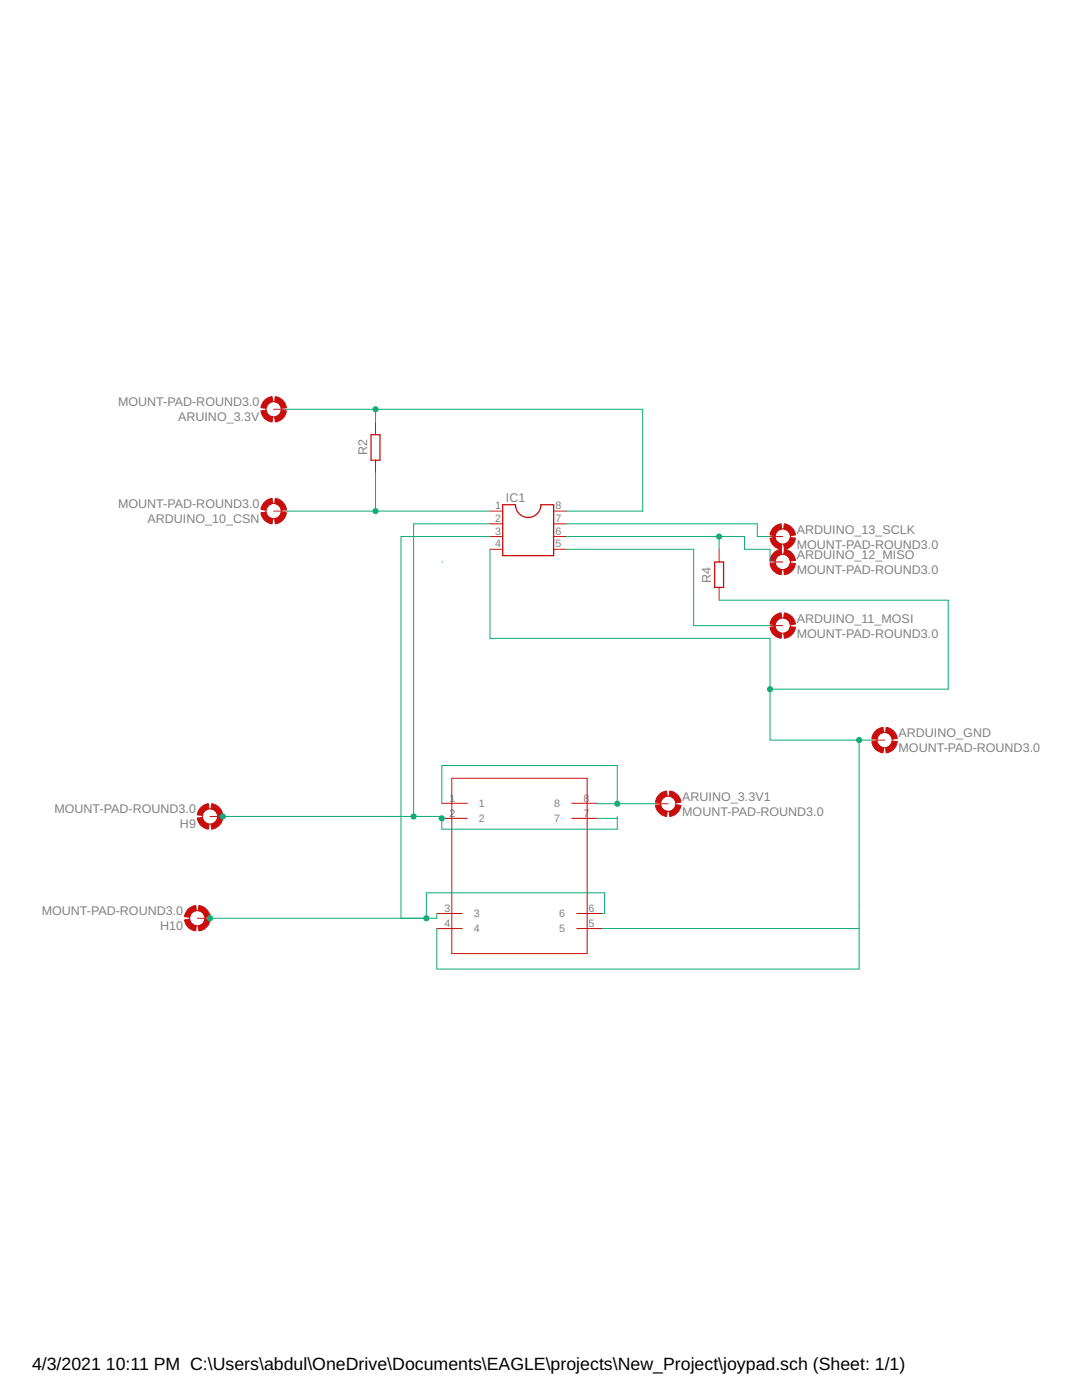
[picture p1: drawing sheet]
<?xml version="1.0" encoding="utf-8"?>
<!DOCTYPE eagle SYSTEM "eagle.dtd">
<eagle version="9.6.2">
<drawing>
<settings>
<setting alwaysvectorfont="no"/>
<setting verticaltext="up"/>
</settings>
<grid distance="0.1" unitdist="inch" unit="inch" style="lines" multiple="1" display="no" altdistance="0.01" altunitdist="inch" altunit="inch"/>
<schematic xreflabel="%F%N/%S.%C%R" xrefpart="/%S.%C%R">
<libraries>
<library name="holes">
<symbols>
<symbol name="MOUNT-PAD">
<wire x1="0.254" y1="2.032" x2="2.032" y2="0.254" width="1.016" layer="94" curve="-75.749967" cap="flat"/>
<wire x1="-2.032" y1="0.254" x2="-0.254" y2="2.032" width="1.016" layer="94" curve="-75.749967" cap="flat"/>
<wire x1="-2.032" y1="-0.254" x2="-0.254" y2="-2.032" width="1.016" layer="94" curve="75.749967" cap="flat"/>
<wire x1="0.254" y1="-2.032" x2="2.032" y2="-0.254" width="1.016" layer="94" curve="75.749967" cap="flat"/>
<circle x="0" y="0" radius="1.524" width="0.0508" layer="94"/>
<text x="2.794" y="0.5842" size="1.778" layer="95">&gt;NAME</text>
<text x="2.794" y="-2.4638" size="1.778" layer="96">&gt;VALUE</text>
<pin name="MOUNT" x="-2.54" y="0" visible="off" length="short" direction="pas"/>
</symbol>
</symbols>
<devicesets>
<deviceset name="MOUNT-PAD-ROUND" prefix="H">
<gates>
<gate name="G$1" symbol="MOUNT-PAD" x="0" y="0"/>
</gates>
<devices>
<device name="2.8" package="2,8-PAD">
<connects>
<connect gate="G$1" pin="MOUNT" pad="B2,8"/>
</connects>
<package3dinstances>
<package3dinstance package3d_urn="urn:adsk.eagle:package:14281/1"/>
</package3dinstances>
<technologies>
<technology name="">
<attribute name="POPULARITY" value="6" constant="no"/>
</technology>
</technologies>
</device>
<device name="3.0" package="3,0-PAD">
<connects>
<connect gate="G$1" pin="MOUNT" pad="B3,0"/>
</connects>
<package3dinstances>
<package3dinstance package3d_urn="urn:adsk.eagle:package:14280/1"/>
</package3dinstances>
<technologies>
<technology name="">
<attribute name="POPULARITY" value="17" constant="no"/>
</technology>
</technologies>
</device>
<device name="3.2" package="3,2-PAD">
<connects>
<connect gate="G$1" pin="MOUNT" pad="B3,2"/>
</connects>
<package3dinstances>
<package3dinstance package3d_urn="urn:adsk.eagle:package:14282/1"/>
</package3dinstances>
<technologies>
<technology name="">
<attribute name="POPULARITY" value="4" constant="no"/>
</technology>
</technologies>
</device>
<device name="3.3" package="3,3-PAD">
<connects>
<connect gate="G$1" pin="MOUNT" pad="B3,3"/>
</connects>
<package3dinstances>
<package3dinstance package3d_urn="urn:adsk.eagle:package:14283/1"/>
</package3dinstances>
<technologies>
<technology name="">
<attribute name="POPULARITY" value="1" constant="no"/>
</technology>
</technologies>
</device>
<device name="3.6" package="3,6-PAD">
<connects>
<connect gate="G$1" pin="MOUNT" pad="B3,6"/>
</connects>
<package3dinstances>
<package3dinstance package3d_urn="urn:adsk.eagle:package:14284/1"/>
</package3dinstances>
<technologies>
<technology name="">
<attribute name="POPULARITY" value="0" constant="no"/>
</technology>
</technologies>
</device>
<device name="4.1" package="4,1-PAD">
<connects>
<connect gate="G$1" pin="MOUNT" pad="B4,1"/>
</connects>
<package3dinstances>
<package3dinstance package3d_urn="urn:adsk.eagle:package:14285/1"/>
</package3dinstances>
<technologies>
<technology name="">
<attribute name="POPULARITY" value="0" constant="no"/>
</technology>
</technologies>
</device>
<device name="4.3" package="4,3-PAD">
<connects>
<connect gate="G$1" pin="MOUNT" pad="B4,3"/>
</connects>
<package3dinstances>
<package3dinstance package3d_urn="urn:adsk.eagle:package:14286/1"/>
</package3dinstances>
<technologies>
<technology name="">
<attribute name="POPULARITY" value="0" constant="no"/>
</technology>
</technologies>
</device>
<device name="4.5" package="4,5-PAD">
<connects>
<connect gate="G$1" pin="MOUNT" pad="B4,5"/>
</connects>
<package3dinstances>
<package3dinstance package3d_urn="urn:adsk.eagle:package:14287/1"/>
</package3dinstances>
<technologies>
<technology name="">
<attribute name="POPULARITY" value="0" constant="no"/>
</technology>
</technologies>
</device>
<device name="5.0" package="5,0-PAD">
<connects>
<connect gate="G$1" pin="MOUNT" pad="B5"/>
</connects>
<package3dinstances>
<package3dinstance package3d_urn="urn:adsk.eagle:package:14288/1"/>
</package3dinstances>
<technologies>
<technology name="">
<attribute name="POPULARITY" value="0" constant="no"/>
</technology>
</technologies>
</device>
<device name="5.5" package="5,5-PAD">
<connects>
<connect gate="G$1" pin="MOUNT" pad="B5,5"/>
</connects>
<package3dinstances>
<package3dinstance package3d_urn="urn:adsk.eagle:package:14291/1"/>
</package3dinstances>
<technologies>
<technology name="">
<attribute name="POPULARITY" value="0" constant="no"/>
</technology>
</technologies>
</device>
</devices>
</deviceset>
</devicesets>
</library>
<library name="Resistor">
<symbols>
<symbol name="R">
<wire x1="-2.54" y1="-0.889" x2="2.54" y2="-0.889" width="0.254" layer="94"/>
<wire x1="2.54" y1="0.889" x2="-2.54" y2="0.889" width="0.254" layer="94"/>
<wire x1="2.54" y1="-0.889" x2="2.54" y2="0.889" width="0.254" layer="94"/>
<wire x1="-2.54" y1="-0.889" x2="-2.54" y2="0.889" width="0.254" layer="94"/>
<pin name="1" x="-5.08" y="0" visible="off" length="short" direction="pas" swaplevel="1"/>
<pin name="2" x="5.08" y="0" visible="off" length="short" direction="pas" swaplevel="1" rot="R180"/>
<text x="0" y="2.54" size="1.778" layer="95" align="center">&gt;NAME</text>
<text x="0" y="-5.08" size="1.778" layer="95" align="center">&gt;SPICEMODEL</text>
<text x="0" y="-2.54" size="1.778" layer="95" align="center">&gt;VALUE</text>
<text x="0" y="-7.62" size="1.778" layer="95" align="center">&gt;SPICEEXTRA</text>
</symbol>
</symbols>
<devicesets>
<deviceset name="R" prefix="R" uservalue="yes">
<gates>
<gate name="G$1" symbol="R" x="0" y="0"/>
</gates>
<devices>
<device name="CHIP-0402(1005-METRIC)" package="RESC1005X40">
<connects>
<connect gate="G$1" pin="1" pad="1"/>
<connect gate="G$1" pin="2" pad="2"/>
</connects>
<package3dinstances>
<package3dinstance package3d_urn="urn:adsk.eagle:package:16378568/2"/>
</package3dinstances>
<technologies>
<technology name="_">
<attribute name="CATEGORY" value="Resistor" constant="no"/>
<attribute name="MANUFACTURER" value="" constant="no"/>
<attribute name="MPN" value="" constant="no"/>
<attribute name="OPERATING_TEMP" value="" constant="no"/>
<attribute name="PART_STATUS" value="" constant="no"/>
<attribute name="RATING" value="" constant="no"/>
<attribute name="ROHS_COMPLIANT" value="" constant="no"/>
<attribute name="SERIES" value="" constant="no"/>
<attribute name="SUB-CATEGORY" value="Fixed" constant="no"/>
<attribute name="THERMALLOSS" value="" constant="no"/>
<attribute name="TOLERANCE" value="" constant="no"/>
<attribute name="TYPE" value="" constant="no"/>
<attribute name="VALUE" value="" constant="no"/>
</technology>
</technologies>
</device>
<device name="CHIP-0603(1608-METRIC)" package="RESC1608X60">
<connects>
<connect gate="G$1" pin="1" pad="1"/>
<connect gate="G$1" pin="2" pad="2"/>
</connects>
<package3dinstances>
<package3dinstance package3d_urn="urn:adsk.eagle:package:16378565/2"/>
</package3dinstances>
<technologies>
<technology name="_">
<attribute name="CATEGORY" value="Resistor" constant="no"/>
<attribute name="MANUFACTURER" value="" constant="no"/>
<attribute name="MPN" value="" constant="no"/>
<attribute name="OPERATING_TEMP" value="" constant="no"/>
<attribute name="PART_STATUS" value="" constant="no"/>
<attribute name="RATING" value="" constant="no"/>
<attribute name="ROHS_COMPLIANT" value="" constant="no"/>
<attribute name="SERIES" value="" constant="no"/>
<attribute name="SUB-CATEGORY" value="Fixed" constant="no"/>
<attribute name="THERMALLOSS" value="" constant="no"/>
<attribute name="TOLERANCE" value="" constant="no"/>
<attribute name="TYPE" value="" constant="no"/>
<attribute name="VALUE" value="" constant="no"/>
</technology>
</technologies>
</device>
<device name="CHIP-0805(2012-METRIC)" package="RESC2012X65">
<connects>
<connect gate="G$1" pin="1" pad="1"/>
<connect gate="G$1" pin="2" pad="2"/>
</connects>
<package3dinstances>
<package3dinstance package3d_urn="urn:adsk.eagle:package:16378559/2"/>
</package3dinstances>
<technologies>
<technology name="_">
<attribute name="CATEGORY" value="Resistor" constant="no"/>
<attribute name="MANUFACTURER" value="" constant="no"/>
<attribute name="MPN" value="" constant="no"/>
<attribute name="OPERATING_TEMP" value="" constant="no"/>
<attribute name="PART_STATUS" value="" constant="no"/>
<attribute name="RATING" value="" constant="no"/>
<attribute name="ROHS_COMPLIANT" value="" constant="no"/>
<attribute name="SERIES" value="" constant="no"/>
<attribute name="SUB-CATEGORY" value="Fixed" constant="no"/>
<attribute name="THERMALLOSS" value="" constant="no"/>
<attribute name="TOLERANCE" value="" constant="no"/>
<attribute name="TYPE" value="" constant="no"/>
<attribute name="VALUE" value="" constant="no"/>
</technology>
</technologies>
</device>
<device name="CHIP-1206(3216-METRIC)" package="RESC3216X70">
<connects>
<connect gate="G$1" pin="1" pad="1"/>
<connect gate="G$1" pin="2" pad="2"/>
</connects>
<package3dinstances>
<package3dinstance package3d_urn="urn:adsk.eagle:package:16378566/2"/>
</package3dinstances>
<technologies>
<technology name="_">
<attribute name="CATEGORY" value="Resistor" constant="no"/>
<attribute name="MANUFACTURER" value="" constant="no"/>
<attribute name="MPN" value="" constant="no"/>
<attribute name="OPERATING_TEMP" value="" constant="no"/>
<attribute name="PART_STATUS" value="" constant="no"/>
<attribute name="RATING" value="" constant="no"/>
<attribute name="ROHS_COMPLIANT" value="" constant="no"/>
<attribute name="SERIES" value="" constant="no"/>
<attribute name="SUB-CATEGORY" value="Fixed" constant="no"/>
<attribute name="THERMALLOSS" value="" constant="no"/>
<attribute name="TOLERANCE" value="" constant="no"/>
<attribute name="TYPE" value="" constant="no"/>
<attribute name="VALUE" value="" constant="no"/>
</technology>
</technologies>
</device>
<device name="CHIP-1210(3225-METRIC)" package="RESC3224X71">
<connects>
<connect gate="G$1" pin="1" pad="1"/>
<connect gate="G$1" pin="2" pad="2"/>
</connects>
<package3dinstances>
<package3dinstance package3d_urn="urn:adsk.eagle:package:16378563/3"/>
</package3dinstances>
<technologies>
<technology name="_">
<attribute name="CATEGORY" value="Resistor" constant="no"/>
<attribute name="MANUFACTURER" value="" constant="no"/>
<attribute name="MPN" value="" constant="no"/>
<attribute name="OPERATING_TEMP" value="" constant="no"/>
<attribute name="PART_STATUS" value="" constant="no"/>
<attribute name="RATING" value="" constant="no"/>
<attribute name="ROHS_COMPLIANT" value="" constant="no"/>
<attribute name="SERIES" value="" constant="no"/>
<attribute name="SUB-CATEGORY" value="Fixed" constant="no"/>
<attribute name="THERMALLOSS" value="" constant="no"/>
<attribute name="TOLERANCE" value="" constant="no"/>
<attribute name="TYPE" value="" constant="no"/>
<attribute name="VALUE" value="" constant="no"/>
</technology>
</technologies>
</device>
<device name="CHIP-2010(5025-METRIC)" package="RESC5025X71">
<connects>
<connect gate="G$1" pin="1" pad="1"/>
<connect gate="G$1" pin="2" pad="2"/>
</connects>
<package3dinstances>
<package3dinstance package3d_urn="urn:adsk.eagle:package:16378564/2"/>
</package3dinstances>
<technologies>
<technology name="_">
<attribute name="CATEGORY" value="Resistor" constant="no"/>
<attribute name="MANUFACTURER" value="" constant="no"/>
<attribute name="MPN" value="" constant="no"/>
<attribute name="OPERATING_TEMP" value="" constant="no"/>
<attribute name="PART_STATUS" value="" constant="no"/>
<attribute name="RATING" value="" constant="no"/>
<attribute name="ROHS_COMPLIANT" value="" constant="no"/>
<attribute name="SERIES" value="" constant="no"/>
<attribute name="SUB-CATEGORY" value="Fixed" constant="no"/>
<attribute name="THERMALLOSS" value="" constant="no"/>
<attribute name="TOLERANCE" value="" constant="no"/>
<attribute name="TYPE" value="" constant="no"/>
<attribute name="VALUE" value="" constant="no"/>
</technology>
</technologies>
</device>
<device name="CHIP-2512(6332-METRIC)" package="RESC6332X71">
<connects>
<connect gate="G$1" pin="1" pad="1"/>
<connect gate="G$1" pin="2" pad="2"/>
</connects>
<package3dinstances>
<package3dinstance package3d_urn="urn:adsk.eagle:package:16378557/3"/>
</package3dinstances>
<technologies>
<technology name="_">
<attribute name="CATEGORY" value="Resistor" constant="no"/>
<attribute name="MANUFACTURER" value="" constant="no"/>
<attribute name="MPN" value="" constant="no"/>
<attribute name="OPERATING_TEMP" value="" constant="no"/>
<attribute name="PART_STATUS" value="" constant="no"/>
<attribute name="RATING" value="" constant="no"/>
<attribute name="ROHS_COMPLIANT" value="" constant="no"/>
<attribute name="SERIES" value="" constant="no"/>
<attribute name="SUB-CATEGORY" value="Fixed" constant="no"/>
<attribute name="THERMALLOSS" value="" constant="no"/>
<attribute name="TOLERANCE" value="" constant="no"/>
<attribute name="TYPE" value="" constant="no"/>
<attribute name="VALUE" value="" constant="no"/>
</technology>
</technologies>
</device>
<device name="AXIAL-11.7MM-PITCH" package="RESAD1176W63L850D250B">
<connects>
<connect gate="G$1" pin="1" pad="1"/>
<connect gate="G$1" pin="2" pad="2"/>
</connects>
<package3dinstances>
<package3dinstance package3d_urn="urn:adsk.eagle:package:16378560/2"/>
</package3dinstances>
<technologies>
<technology name="_">
<attribute name="CATEGORY" value="Resistor" constant="no"/>
<attribute name="MANUFACTURER" value="" constant="no"/>
<attribute name="MPN" value="" constant="no"/>
<attribute name="OPERATING_TEMP" value="" constant="no"/>
<attribute name="PART_STATUS" value="" constant="no"/>
<attribute name="RATING" value="" constant="no"/>
<attribute name="ROHS_COMPLIANT" value="" constant="no"/>
<attribute name="SERIES" value="" constant="no"/>
<attribute name="SUB-CATEGORY" value="Fixed" constant="no"/>
<attribute name="THERMALLOSS" value="" constant="no"/>
<attribute name="TOLERANCE" value="" constant="no"/>
<attribute name="TYPE" value="" constant="no"/>
<attribute name="VALUE" value="" constant="no"/>
</technology>
</technologies>
</device>
<device name="MELF(3515-METRIC)" package="RESMELF3515">
<connects>
<connect gate="G$1" pin="1" pad="1"/>
<connect gate="G$1" pin="2" pad="2"/>
</connects>
<package3dinstances>
<package3dinstance package3d_urn="urn:adsk.eagle:package:16378562/2"/>
</package3dinstances>
<technologies>
<technology name="_">
<attribute name="CATEGORY" value="Resistor" constant="no"/>
<attribute name="MANUFACTURER" value="" constant="no"/>
<attribute name="MPN" value="" constant="no"/>
<attribute name="OPERATING_TEMP" value="" constant="no"/>
<attribute name="PART_STATUS" value="" constant="no"/>
<attribute name="RATING" value="" constant="no"/>
<attribute name="ROHS_COMPLIANT" value="" constant="no"/>
<attribute name="SERIES" value="" constant="no"/>
<attribute name="SUB-CATEGORY" value="Fixed" constant="no"/>
<attribute name="THERMALLOSS" value="" constant="no"/>
<attribute name="TOLERANCE" value="" constant="no"/>
<attribute name="TYPE" value="" constant="no"/>
<attribute name="VALUE" value="" constant="no"/>
</technology>
</technologies>
</device>
<device name="MELF(2014-METRIC)" package="RESMELF2014">
<connects>
<connect gate="G$1" pin="1" pad="1"/>
<connect gate="G$1" pin="2" pad="2"/>
</connects>
<package3dinstances>
<package3dinstance package3d_urn="urn:adsk.eagle:package:16378558/2"/>
</package3dinstances>
<technologies>
<technology name="_">
<attribute name="CATEGORY" value="Resistor" constant="no"/>
<attribute name="MANUFACTURER" value="" constant="no"/>
<attribute name="MPN" value="" constant="no"/>
<attribute name="OPERATING_TEMP" value="" constant="no"/>
<attribute name="PART_STATUS" value="" constant="no"/>
<attribute name="RATING" value="" constant="no"/>
<attribute name="ROHS_COMPLIANT" value="" constant="no"/>
<attribute name="SERIES" value="" constant="no"/>
<attribute name="SUB-CATEGORY" value="Fixed" constant="no"/>
<attribute name="THERMALLOSS" value="" constant="no"/>
<attribute name="TOLERANCE" value="" constant="no"/>
<attribute name="TYPE" value="" constant="no"/>
<attribute name="VALUE" value="" constant="no"/>
</technology>
</technologies>
</device>
<device name="MELF(5924-METRIC)" package="RESMELF5924">
<connects>
<connect gate="G$1" pin="1" pad="1"/>
<connect gate="G$1" pin="2" pad="2"/>
</connects>
<package3dinstances>
<package3dinstance package3d_urn="urn:adsk.eagle:package:16378567/3"/>
</package3dinstances>
<technologies>
<technology name="_">
<attribute name="CATEGORY" value="Resistor" constant="no"/>
<attribute name="MANUFACTURER" value="" constant="no"/>
<attribute name="MPN" value="" constant="no"/>
<attribute name="OPERATING_TEMP" value="" constant="no"/>
<attribute name="PART_STATUS" value="" constant="no"/>
<attribute name="RATING" value="" constant="no"/>
<attribute name="ROHS_COMPLIANT" value="" constant="no"/>
<attribute name="SERIES" value="" constant="no"/>
<attribute name="SUB-CATEGORY" value="Fixed" constant="no"/>
<attribute name="THERMALLOSS" value="" constant="no"/>
<attribute name="TOLERANCE" value="" constant="no"/>
<attribute name="TYPE" value="" constant="no"/>
<attribute name="VALUE" value="" constant="no"/>
</technology>
</technologies>
</device>
<device name="MELF(3218-METRIC)" package="RESMELF3218">
<connects>
<connect gate="G$1" pin="1" pad="1"/>
<connect gate="G$1" pin="2" pad="2"/>
</connects>
<package3dinstances>
<package3dinstance package3d_urn="urn:adsk.eagle:package:16378556/2"/>
</package3dinstances>
<technologies>
<technology name="_">
<attribute name="CATEGORY" value="Resistor" constant="no"/>
<attribute name="MANUFACTURER" value="" constant="no"/>
<attribute name="MPN" value="" constant="no"/>
<attribute name="OPERATING_TEMP" value="" constant="no"/>
<attribute name="PART_STATUS" value="" constant="no"/>
<attribute name="RATING" value="" constant="no"/>
<attribute name="ROHS_COMPLIANT" value="" constant="no"/>
<attribute name="SERIES" value="" constant="no"/>
<attribute name="SUB-CATEGORY" value="Fixed" constant="no"/>
<attribute name="THERMALLOSS" value="" constant="no"/>
<attribute name="TOLERANCE" value="" constant="no"/>
<attribute name="TYPE" value="" constant="no"/>
<attribute name="VALUE" value="" constant="no"/>
</technology>
</technologies>
</device>
<device name="AXIAL-7.2MM-PITCH" package="RESAD724W46L381D178B">
<connects>
<connect gate="G$1" pin="1" pad="1"/>
<connect gate="G$1" pin="2" pad="2"/>
</connects>
<package3dinstances>
<package3dinstance package3d_urn="urn:adsk.eagle:package:16378561/2"/>
</package3dinstances>
<technologies>
<technology name="_">
<attribute name="CATEGORY" value="Resistor" constant="no"/>
<attribute name="MANUFACTURER" value="" constant="no"/>
<attribute name="MPN" value="" constant="no"/>
<attribute name="OPERATING_TEMP" value="" constant="no"/>
<attribute name="PART_STATUS" value="" constant="no"/>
<attribute name="RATING" value="" constant="no"/>
<attribute name="ROHS_COMPLIANT" value="" constant="no"/>
<attribute name="SERIES" value="" constant="no"/>
<attribute name="SUB-CATEGORY" value="Fixed" constant="no"/>
<attribute name="THERMALLOSS" value="" constant="no"/>
<attribute name="TOLERANCE" value="" constant="no"/>
<attribute name="TYPE" value="" constant="no"/>
<attribute name="VALUE" value="" constant="no"/>
</technology>
</technologies>
</device>
</devices>
<spice>
<pinmapping spiceprefix="R">
<pinmap gate="G$1" pin="1" pinorder="1"/>
<pinmap gate="G$1" pin="2" pinorder="2"/>
</pinmapping>
</spice>
</deviceset>
</devicesets>
</library>
<library name="untitled">
<symbols>
<symbol name="JOYPAD">
<pin name="1" x="-2" y="-5" length="middle"/>
<pin name="2" x="-2" y="-8" length="middle"/>
<pin name="4" x="-3" y="-30" length="middle"/>
<pin name="3" x="-3" y="-27" length="middle"/>
<pin name="5" x="30" y="-30" length="middle" rot="R180"/>
<pin name="6" x="30" y="-27" length="middle" rot="R180"/>
<pin name="7" x="29" y="-8" length="middle" rot="R180"/>
<pin name="8" x="29" y="-5" length="middle" rot="R180"/>
<wire x1="0" y1="0" x2="27" y2="0" width="0.1524" layer="94"/>
<wire x1="27" y1="0" x2="27" y2="-35" width="0.1524" layer="94"/>
<wire x1="27" y1="-35" x2="0" y2="-35" width="0.1524" layer="94"/>
<wire x1="0" y1="-35" x2="0" y2="0" width="0.1524" layer="94"/>
</symbol>
</symbols>
<devicesets>
<deviceset name="JOYSTICK">
<gates>
<gate name="G$1" symbol="JOYPAD" x="-12.7" y="17.78"/>
</gates>
<devices>
<device name="" package="JOYPAD">
<connects>
<connect gate="G$1" pin="1" pad="1"/>
<connect gate="G$1" pin="2" pad="2"/>
<connect gate="G$1" pin="3" pad="3"/>
<connect gate="G$1" pin="4" pad="4"/>
<connect gate="G$1" pin="5" pad="5"/>
<connect gate="G$1" pin="6" pad="6"/>
<connect gate="G$1" pin="7" pad="7"/>
<connect gate="G$1" pin="8" pad="8"/>
</connects>
<package3dinstances>
<package3dinstance package3d_urn="urn:adsk.eagle:package:27857958/2"/>
</package3dinstances>
<technologies>
<technology name=""/>
</technologies>
</device>
</devices>
</deviceset>
</devicesets>
</library>
<library name="ic-package">
<symbols>
<symbol name="DIL8">
<wire x1="-5.08" y1="3.81" x2="-5.08" y2="-6.35" width="0.254" layer="94"/>
<wire x1="-5.08" y1="-6.35" x2="5.08" y2="-6.35" width="0.254" layer="94"/>
<wire x1="5.08" y1="-6.35" x2="5.08" y2="3.81" width="0.254" layer="94"/>
<wire x1="5.08" y1="3.81" x2="2.54" y2="3.81" width="0.254" layer="94"/>
<wire x1="-5.08" y1="3.81" x2="-2.54" y2="3.81" width="0.254" layer="94"/>
<wire x1="-2.54" y1="3.81" x2="2.54" y2="3.81" width="0.254" layer="94" curve="180"/>
<text x="-4.445" y="4.445" size="1.778" layer="95">&gt;NAME</text>
<text x="-4.445" y="-8.89" size="1.778" layer="96">&gt;VALUE</text>
<pin name="1" x="-7.62" y="2.54" visible="pad" length="short" direction="pas"/>
<pin name="2" x="-7.62" y="0" visible="pad" length="short" direction="pas"/>
<pin name="3" x="-7.62" y="-2.54" visible="pad" length="short" direction="pas"/>
<pin name="4" x="-7.62" y="-5.08" visible="pad" length="short" direction="pas"/>
<pin name="5" x="7.62" y="-5.08" visible="pad" length="short" direction="pas" rot="R180"/>
<pin name="6" x="7.62" y="-2.54" visible="pad" length="short" direction="pas" rot="R180"/>
<pin name="7" x="7.62" y="0" visible="pad" length="short" direction="pas" rot="R180"/>
<pin name="8" x="7.62" y="2.54" visible="pad" length="short" direction="pas" rot="R180"/>
</symbol>
</symbols>
<devicesets>
<deviceset name="DIL8" prefix="IC" uservalue="yes">
<gates>
<gate name="G$1" symbol="DIL8" x="0" y="0"/>
</gates>
<devices>
<device name="" package="DIL08">
<connects>
<connect gate="G$1" pin="1" pad="1"/>
<connect gate="G$1" pin="2" pad="2"/>
<connect gate="G$1" pin="3" pad="3"/>
<connect gate="G$1" pin="4" pad="4"/>
<connect gate="G$1" pin="5" pad="5"/>
<connect gate="G$1" pin="6" pad="6"/>
<connect gate="G$1" pin="7" pad="7"/>
<connect gate="G$1" pin="8" pad="8"/>
</connects>
<package3dinstances>
<package3dinstance package3d_urn="urn:adsk.eagle:package:29519/2"/>
</package3dinstances>
<technologies>
<technology name="">
<attribute name="POPULARITY" value="8" constant="no"/>
</technology>
</technologies>
</device>
<device name="S" package="SOCKET-08">
<connects>
<connect gate="G$1" pin="1" pad="1"/>
<connect gate="G$1" pin="2" pad="2"/>
<connect gate="G$1" pin="3" pad="3"/>
<connect gate="G$1" pin="4" pad="4"/>
<connect gate="G$1" pin="5" pad="5"/>
<connect gate="G$1" pin="6" pad="6"/>
<connect gate="G$1" pin="7" pad="7"/>
<connect gate="G$1" pin="8" pad="8"/>
</connects>
<package3dinstances>
<package3dinstance package3d_urn="urn:adsk.eagle:package:14428/1"/>
</package3dinstances>
<technologies>
<technology name="">
<attribute name="POPULARITY" value="1" constant="no"/>
</technology>
</technologies>
</device>
</devices>
</deviceset>
</devicesets>
</library>
</libraries>
<attributes>
</attributes>
<variantdefs>
</variantdefs>
<classes>
<class number="0" name="default" width="0" drill="0">
</class>
</classes>
<parts>
<part name="ARUINO_3.3V" library="holes" deviceset="MOUNT-PAD-ROUND" device="3.0" package3d_urn="urn:adsk.eagle:package:14280/1"/>
<part name="ARDUINO_10_CSN" library="holes" deviceset="MOUNT-PAD-ROUND" device="3.0" package3d_urn="urn:adsk.eagle:package:14280/1"/>
<part name="ARDUINO_11_MOSI" library="holes" deviceset="MOUNT-PAD-ROUND" device="3.0" package3d_urn="urn:adsk.eagle:package:14280/1"/>
<part name="ARDUINO_12_MISO" library="holes" deviceset="MOUNT-PAD-ROUND" device="3.0" package3d_urn="urn:adsk.eagle:package:14280/1"/>
<part name="ARDUINO_13_SCLK" library="holes" deviceset="MOUNT-PAD-ROUND" device="3.0" package3d_urn="urn:adsk.eagle:package:14280/1"/>
<part name="H9" library="holes" deviceset="MOUNT-PAD-ROUND" device="3.0" package3d_urn="urn:adsk.eagle:package:14280/1"/>
<part name="H10" library="holes" deviceset="MOUNT-PAD-ROUND" device="3.0" package3d_urn="urn:adsk.eagle:package:14280/1"/>
<part name="ARDUINO_GND" library="holes" deviceset="MOUNT-PAD-ROUND" device="3.0" package3d_urn="urn:adsk.eagle:package:14280/1"/>
<part name="R4" library="Resistor" deviceset="R" device="AXIAL-7.2MM-PITCH" package3d_urn="urn:adsk.eagle:package:16378561/2" technology="_"/>
<part name="R2" library="Resistor" deviceset="R" device="AXIAL-7.2MM-PITCH" package3d_urn="urn:adsk.eagle:package:16378561/2" technology="_"/>
<part name="U$1" library="untitled" deviceset="JOYSTICK" device="" package3d_urn="urn:adsk.eagle:package:27857958/2"/>
<part name="IC1" library="ic-package" deviceset="DIL8" device="" package3d_urn="urn:adsk.eagle:package:29519/2"/>
<part name="ARUINO_3.3V1" library="holes" deviceset="MOUNT-PAD-ROUND" device="3.0" package3d_urn="urn:adsk.eagle:package:14280/1"/>
</parts>
<sheets>
<sheet>
<plain>
</plain>
<instances>
<instance part="ARUINO_3.3V" gate="G$1" x="35.56" y="137.16" smashed="yes" rot="R180">
<attribute name="NAME" x="32.766" y="136.5758" size="1.778" layer="95" rot="R180"/>
<attribute name="VALUE" x="32.766" y="139.6238" size="1.778" layer="96" rot="R180"/>
</instance>
<instance part="ARDUINO_10_CSN" gate="G$1" x="35.56" y="116.84" smashed="yes" rot="R180">
<attribute name="NAME" x="32.766" y="116.2558" size="1.778" layer="95" rot="R180"/>
<attribute name="VALUE" x="32.766" y="119.3038" size="1.778" layer="96" rot="R180"/>
</instance>
<instance part="ARDUINO_11_MOSI" gate="G$1" x="137.16" y="93.98" smashed="yes">
<attribute name="NAME" x="139.954" y="94.5642" size="1.778" layer="95"/>
<attribute name="VALUE" x="139.954" y="91.5162" size="1.778" layer="96"/>
</instance>
<instance part="ARDUINO_12_MISO" gate="G$1" x="137.16" y="106.68" smashed="yes">
<attribute name="NAME" x="139.954" y="107.2642" size="1.778" layer="95"/>
<attribute name="VALUE" x="139.954" y="104.2162" size="1.778" layer="96"/>
</instance>
<instance part="ARDUINO_13_SCLK" gate="G$1" x="137.16" y="111.76" smashed="yes">
<attribute name="NAME" x="139.954" y="112.3442" size="1.778" layer="95"/>
<attribute name="VALUE" x="139.954" y="109.2962" size="1.778" layer="96"/>
</instance>
<instance part="H9" gate="G$1" x="22.86" y="55.88" smashed="yes" rot="R180">
<attribute name="NAME" x="20.066" y="55.2958" size="1.778" layer="95" rot="R180"/>
<attribute name="VALUE" x="20.066" y="58.3438" size="1.778" layer="96" rot="R180"/>
</instance>
<instance part="H10" gate="G$1" x="20.32" y="35.56" smashed="yes" rot="R180">
<attribute name="NAME" x="17.526" y="34.9758" size="1.778" layer="95" rot="R180"/>
<attribute name="VALUE" x="17.526" y="38.0238" size="1.778" layer="96" rot="R180"/>
</instance>
<instance part="ARDUINO_GND" gate="G$1" x="157.48" y="71.12" smashed="yes">
<attribute name="NAME" x="160.274" y="71.7042" size="1.778" layer="95"/>
<attribute name="VALUE" x="160.274" y="68.6562" size="1.778" layer="96"/>
</instance>
<instance part="R4" gate="G$1" x="124.46" y="104.14" smashed="yes" rot="R90">
<attribute name="NAME" x="121.92" y="104.14" size="1.778" layer="95" rot="R90" align="center"/>
<attribute name="VALUE" x="127" y="104.14" size="1.778" layer="95" rot="R90" align="center"/>
</instance>
<instance part="R2" gate="G$1" x="55.88" y="129.54" smashed="yes" rot="R90">
<attribute name="NAME" x="53.34" y="129.54" size="1.778" layer="95" rot="R90" align="center"/>
<attribute name="VALUE" x="58.42" y="129.54" size="1.778" layer="95" rot="R90" align="center"/>
</instance>
<instance part="U$1" gate="G$1" x="71.12" y="63.5" smashed="yes"/>
<instance part="IC1" gate="G$1" x="86.36" y="114.3" smashed="yes">
<attribute name="NAME" x="81.915" y="118.745" size="1.778" layer="95"/>
<attribute name="VALUE" x="81.915" y="105.41" size="1.778" layer="96"/>
</instance>
<instance part="ARUINO_3.3V1" gate="G$1" x="114.3" y="58.42" smashed="yes">
<attribute name="NAME" x="117.094" y="59.0042" size="1.778" layer="95"/>
<attribute name="VALUE" x="117.094" y="55.9562" size="1.778" layer="96"/>
</instance>
</instances>
<busses>
</busses>
<nets>
<net name="3.3V" class="0">
<segment>
<pinref part="ARUINO_3.3V" gate="G$1" pin="MOUNT"/>
<wire x1="38.1" y1="137.16" x2="55.88" y2="137.16" width="0.1524" layer="91"/>
<wire x1="109.22" y1="137.16" x2="55.88" y2="137.16" width="0.1524" layer="91"/>
<pinref part="R2" gate="G$1" pin="2"/>
<wire x1="55.88" y1="134.62" x2="55.88" y2="137.16" width="0.1524" layer="91"/>
<junction x="55.88" y="137.16"/>
<pinref part="IC1" gate="G$1" pin="8"/>
<wire x1="93.98" y1="116.84" x2="109.22" y2="116.84" width="0.1524" layer="91"/>
<wire x1="109.22" y1="116.84" x2="109.22" y2="137.16" width="0.1524" layer="91"/>
</segment>
</net>
<net name="N$2" class="0">
<segment>
<wire x1="69.2" y1="106.76" x2="69.2" y2="106.68" width="0.1524" layer="91"/>
</segment>
</net>
<net name="N$6" class="0">
<segment>
<pinref part="U$1" gate="G$1" pin="2"/>
<wire x1="69.12" y1="55.5" x2="69.12" y2="53.34" width="0.1524" layer="91"/>
<wire x1="69.12" y1="53.34" x2="104.14" y2="53.34" width="0.1524" layer="91"/>
<wire x1="104.14" y1="53.34" x2="104.14" y2="55.5" width="0.1524" layer="91"/>
<pinref part="U$1" gate="G$1" pin="7"/>
<wire x1="104.14" y1="55.88" x2="104.14" y2="55.5" width="0.1524" layer="91"/>
<wire x1="104.14" y1="55.5" x2="100.12" y2="55.5" width="0.1524" layer="91"/>
<wire x1="68.58" y1="55.5" x2="69.12" y2="55.5" width="0.1524" layer="91"/>
<junction x="69.12" y="55.5"/>
<pinref part="H9" gate="G$1" pin="MOUNT"/>
<wire x1="25.4" y1="55.5" x2="25.4" y2="55.88" width="0.1524" layer="91"/>
<junction x="25.4" y="55.88"/>
<pinref part="IC1" gate="G$1" pin="2"/>
<wire x1="78.74" y1="114.3" x2="63.5" y2="114.3" width="0.1524" layer="91"/>
<wire x1="63.5" y1="114.3" x2="63.5" y2="55.88" width="0.1524" layer="91"/>
<wire x1="63.5" y1="55.88" x2="25.4" y2="55.88" width="0.1524" layer="91"/>
<wire x1="69.12" y1="55.5" x2="69.12" y2="55.88" width="0.1524" layer="91"/>
<wire x1="69.12" y1="55.88" x2="63.5" y2="55.88" width="0.1524" layer="91"/>
<junction x="63.5" y="55.88"/>
</segment>
</net>
<net name="N$5" class="0">
<segment>
<pinref part="H10" gate="G$1" pin="MOUNT"/>
<wire x1="22.86" y1="36.5" x2="22.86" y2="35.56" width="0.1524" layer="91"/>
<pinref part="U$1" gate="G$1" pin="6"/>
<wire x1="101.12" y1="36.5" x2="101.6" y2="36.5" width="0.1524" layer="91"/>
<wire x1="101.6" y1="36.5" x2="101.6" y2="40.64" width="0.1524" layer="91"/>
<wire x1="101.6" y1="40.64" x2="66.04" y2="40.64" width="0.1524" layer="91"/>
<wire x1="66.04" y1="40.64" x2="66.04" y2="35.56" width="0.1524" layer="91"/>
<pinref part="U$1" gate="G$1" pin="3"/>
<wire x1="66.04" y1="35.56" x2="68.12" y2="35.56" width="0.1524" layer="91"/>
<wire x1="68.12" y1="35.56" x2="68.12" y2="36.5" width="0.1524" layer="91"/>
<wire x1="22.86" y1="35.56" x2="66.04" y2="35.56" width="0.1524" layer="91"/>
<junction x="22.86" y="35.56"/>
<junction x="66.04" y="35.56"/>
<pinref part="IC1" gate="G$1" pin="3"/>
<wire x1="78.74" y1="111.76" x2="60.96" y2="111.76" width="0.1524" layer="91"/>
<wire x1="60.96" y1="111.76" x2="60.96" y2="35.56" width="0.1524" layer="91"/>
<wire x1="60.96" y1="35.56" x2="66.04" y2="35.56" width="0.1524" layer="91"/>
</segment>
</net>
<net name="N$1" class="0">
<segment>
<pinref part="IC1" gate="G$1" pin="1"/>
<pinref part="ARDUINO_10_CSN" gate="G$1" pin="MOUNT"/>
<wire x1="78.74" y1="116.84" x2="55.88" y2="116.84" width="0.1524" layer="91"/>
<pinref part="R2" gate="G$1" pin="1"/>
<wire x1="55.88" y1="116.84" x2="38.1" y2="116.84" width="0.1524" layer="91"/>
<wire x1="55.88" y1="124.46" x2="55.88" y2="116.84" width="0.1524" layer="91"/>
<junction x="55.88" y="116.84"/>
</segment>
</net>
<net name="N$4" class="0">
<segment>
<pinref part="ARDUINO_13_SCLK" gate="G$1" pin="MOUNT"/>
<wire x1="134.62" y1="111.76" x2="132.08" y2="111.76" width="0.1524" layer="91"/>
<wire x1="132.08" y1="111.76" x2="132.08" y2="114.3" width="0.1524" layer="91"/>
<pinref part="IC1" gate="G$1" pin="7"/>
<wire x1="132.08" y1="114.3" x2="93.98" y2="114.3" width="0.1524" layer="91"/>
</segment>
</net>
<net name="N$7" class="0">
<segment>
<pinref part="ARDUINO_12_MISO" gate="G$1" pin="MOUNT"/>
<wire x1="134.62" y1="106.68" x2="134.62" y2="109.22" width="0.1524" layer="91"/>
<wire x1="134.62" y1="109.22" x2="129.54" y2="109.22" width="0.1524" layer="91"/>
<wire x1="129.54" y1="109.22" x2="129.54" y2="111.76" width="0.1524" layer="91"/>
<pinref part="IC1" gate="G$1" pin="6"/>
<wire x1="129.54" y1="111.76" x2="124.46" y2="111.76" width="0.1524" layer="91"/>
<pinref part="R4" gate="G$1" pin="2"/>
<wire x1="124.46" y1="111.76" x2="93.98" y2="111.76" width="0.1524" layer="91"/>
<wire x1="124.46" y1="109.22" x2="124.46" y2="111.76" width="0.1524" layer="91"/>
<junction x="124.46" y="111.76"/>
</segment>
</net>
<net name="N$8" class="0">
<segment>
<pinref part="R4" gate="G$1" pin="1"/>
<wire x1="124.46" y1="99.06" x2="170.18" y2="99.06" width="0.1524" layer="91"/>
<wire x1="170.18" y1="99.06" x2="170.18" y2="81.28" width="0.1524" layer="91"/>
<pinref part="IC1" gate="G$1" pin="4"/>
<wire x1="78.74" y1="109.22" x2="78.74" y2="91.44" width="0.1524" layer="91"/>
<wire x1="78.74" y1="91.44" x2="134.62" y2="91.44" width="0.1524" layer="91"/>
<wire x1="134.62" y1="91.44" x2="134.62" y2="81.28" width="0.1524" layer="91"/>
<pinref part="ARDUINO_GND" gate="G$1" pin="MOUNT"/>
<wire x1="134.62" y1="81.28" x2="134.62" y2="71.12" width="0.1524" layer="91"/>
<wire x1="134.62" y1="71.12" x2="152.4" y2="71.12" width="0.1524" layer="91"/>
<wire x1="152.4" y1="71.12" x2="154.94" y2="71.12" width="0.1524" layer="91"/>
<wire x1="170.18" y1="81.28" x2="134.62" y2="81.28" width="0.1524" layer="91"/>
<junction x="134.62" y="81.28"/>
<pinref part="U$1" gate="G$1" pin="5"/>
<wire x1="101.12" y1="33.5" x2="152.4" y2="33.5" width="0.1524" layer="91"/>
<wire x1="152.4" y1="33.5" x2="152.4" y2="38.1" width="0.1524" layer="91"/>
<junction x="152.4" y="71.12"/>
<pinref part="U$1" gate="G$1" pin="4"/>
<wire x1="152.4" y1="38.1" x2="152.4" y2="71.12" width="0.1524" layer="91"/>
<wire x1="68.12" y1="33.5" x2="68.12" y2="25.4" width="0.1524" layer="91"/>
<wire x1="68.12" y1="25.4" x2="152.4" y2="25.4" width="0.1524" layer="91"/>
<wire x1="152.4" y1="25.4" x2="152.4" y2="33.5" width="0.1524" layer="91"/>
</segment>
</net>
<net name="N$9" class="0">
<segment>
<pinref part="ARDUINO_11_MOSI" gate="G$1" pin="MOUNT"/>
<wire x1="134.62" y1="93.98" x2="119.38" y2="93.98" width="0.1524" layer="91"/>
<wire x1="119.38" y1="93.98" x2="119.38" y2="109.22" width="0.1524" layer="91"/>
<pinref part="IC1" gate="G$1" pin="5"/>
<wire x1="119.38" y1="109.22" x2="93.98" y2="109.22" width="0.1524" layer="91"/>
</segment>
</net>
<net name="N$11" class="0">
<segment>
<pinref part="ARUINO_3.3V1" gate="G$1" pin="MOUNT"/>
<pinref part="U$1" gate="G$1" pin="8"/>
<wire x1="111.76" y1="58.42" x2="104.14" y2="58.42" width="0.1524" layer="91"/>
<wire x1="104.14" y1="58.42" x2="100.12" y2="58.42" width="0.1524" layer="91"/>
<wire x1="100.12" y1="58.42" x2="100.12" y2="58.5" width="0.1524" layer="91"/>
<pinref part="U$1" gate="G$1" pin="1"/>
<wire x1="69.12" y1="58.5" x2="69.12" y2="66.04" width="0.1524" layer="91"/>
<wire x1="69.12" y1="66.04" x2="104.14" y2="66.04" width="0.1524" layer="91"/>
<wire x1="104.14" y1="66.04" x2="104.14" y2="58.42" width="0.1524" layer="91"/>
<junction x="104.14" y="58.42"/>
</segment>
</net>
</nets>
</sheet>
</sheets>
</schematic>
</drawing>
<compatibility>
<note version="8.2" severity="warning">
Since Version 8.2, EAGLE supports online libraries. The ids
of those online libraries will not be understood (or retained)
with this version.
</note>
<note version="8.3" severity="warning">
Since Version 8.3, EAGLE supports URNs for individual library
assets (packages, symbols, and devices). The URNs of those assets
will not be understood (or retained) with this version.
</note>
<note version="8.3" severity="warning">
Since Version 8.3, EAGLE supports the association of 3D packages
with devices in libraries, schematics, and board files. Those 3D
packages will not be understood (or retained) with this version.
</note>
<note version="8.4" severity="warning">
Since Version 8.4, EAGLE supports properties for SPICE simulation. 
Probes in schematics and SPICE mapping objects found in parts and library devices
will not be understood with this version. Update EAGLE to the latest version
for full support of SPICE simulation. 
</note>
</compatibility>
</eagle>
